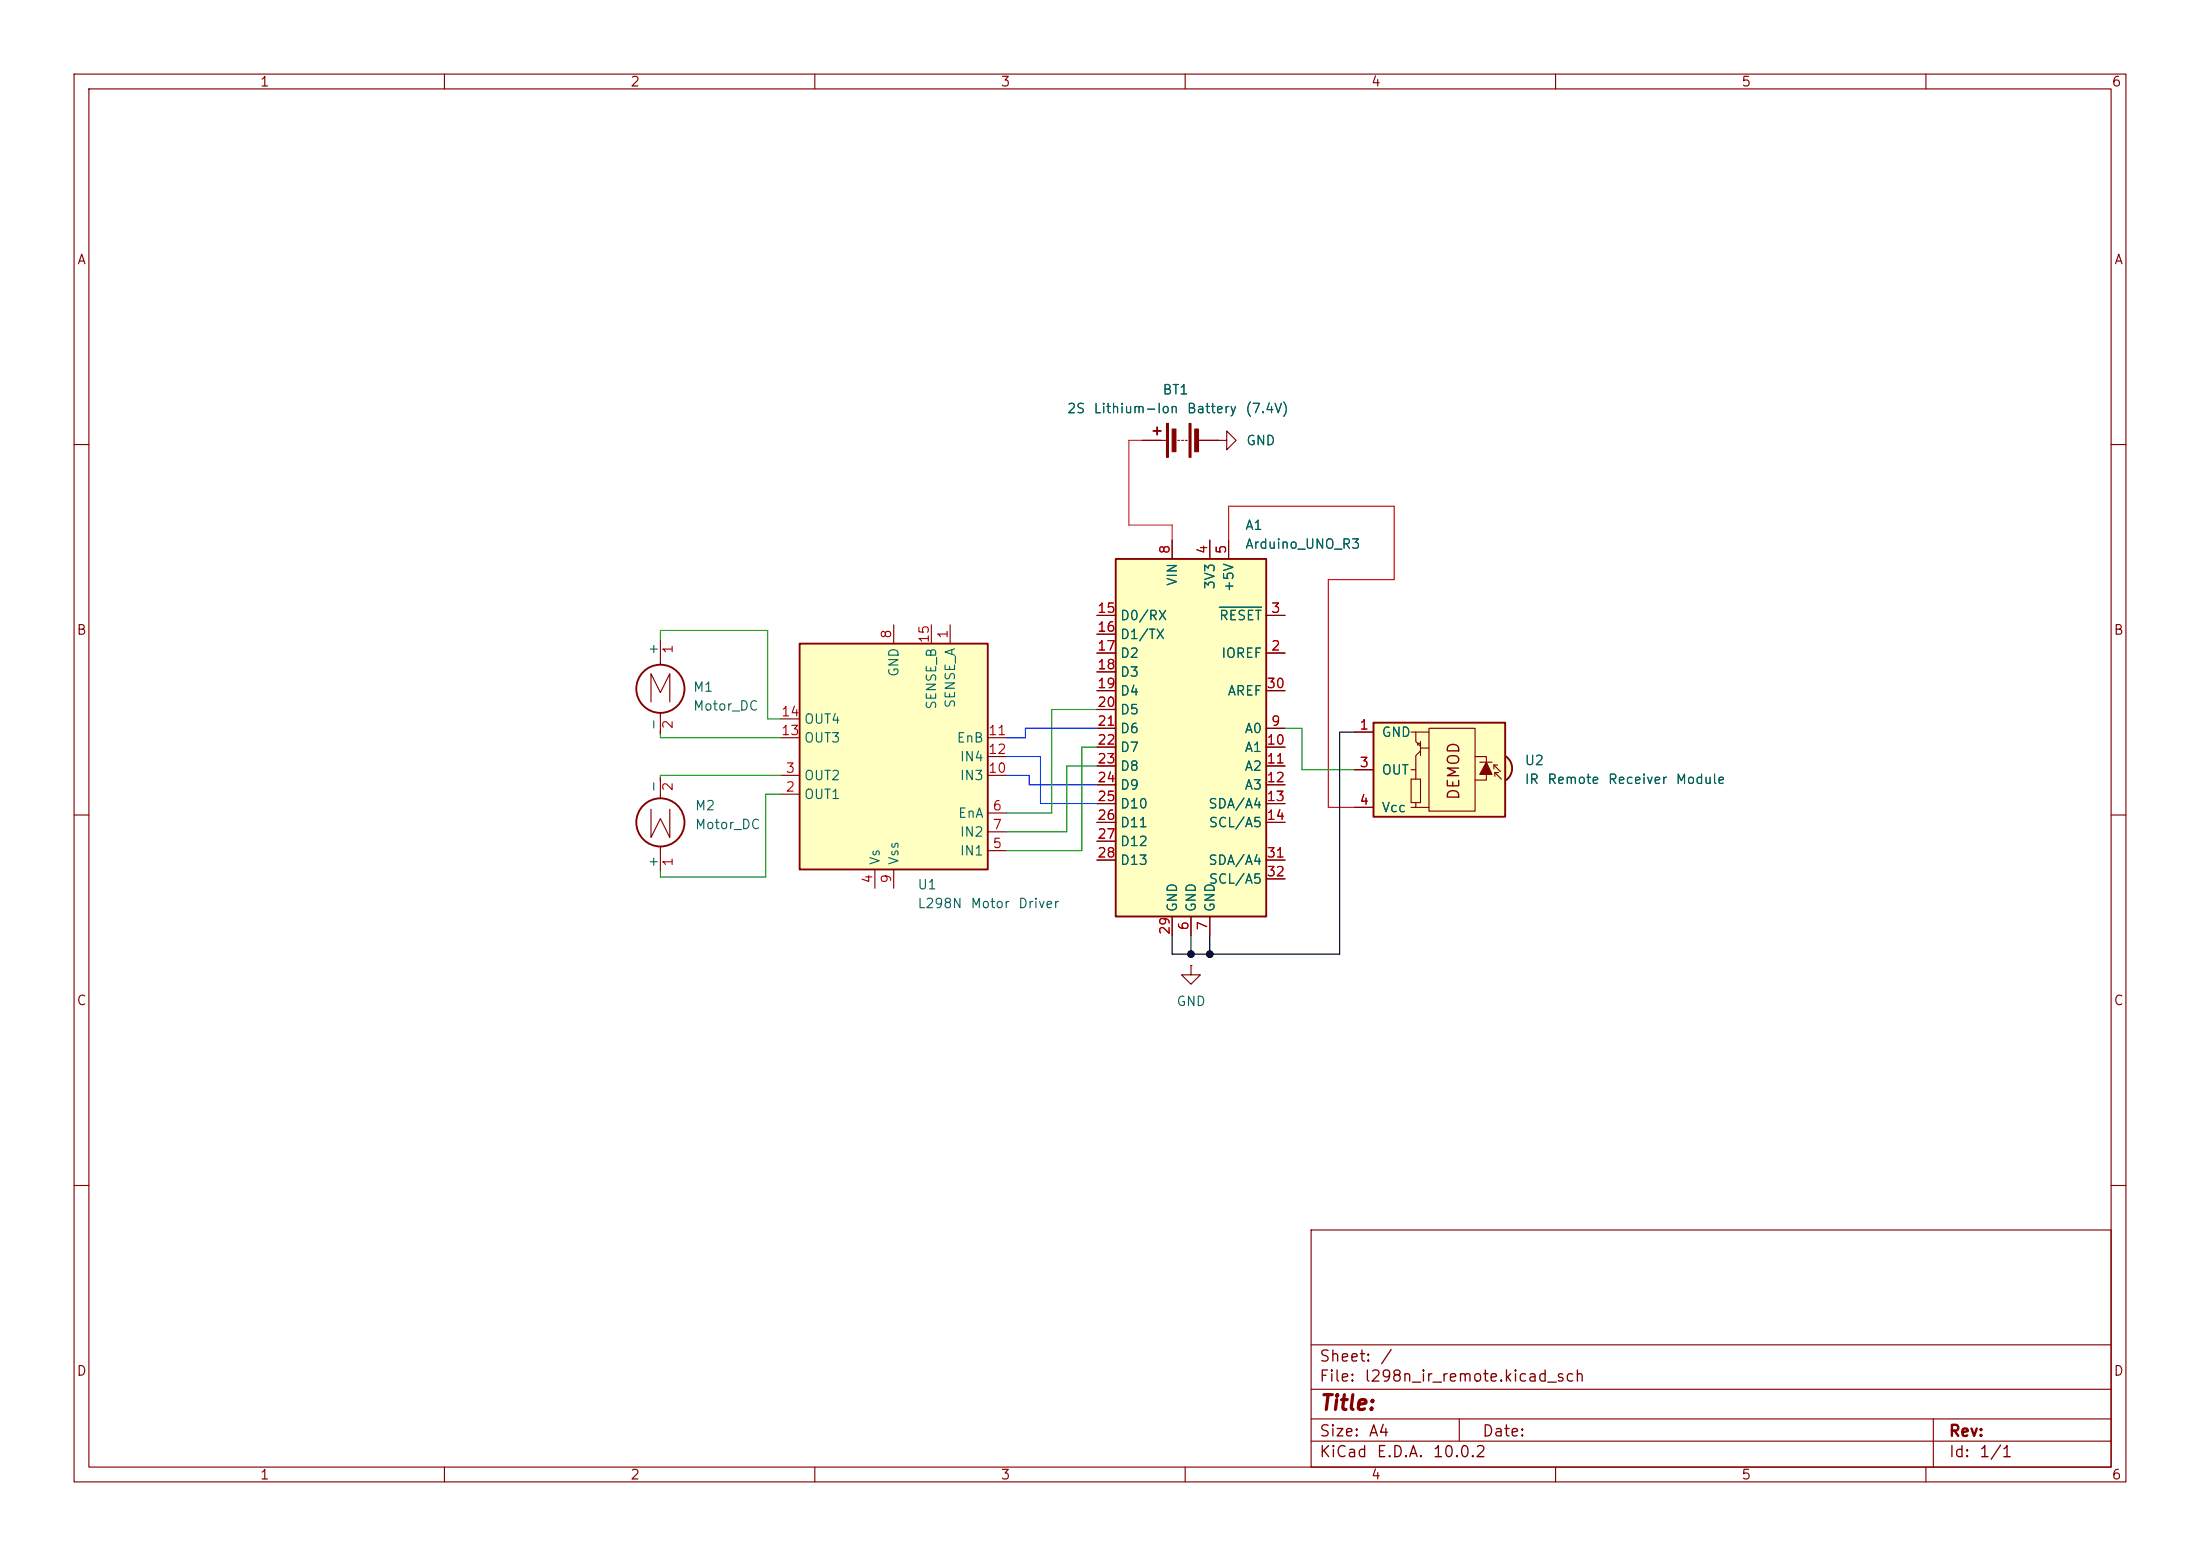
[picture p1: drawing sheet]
(kicad_sch
 (version 20260306)
 (generator "eeschema")
 (generator_version "10.0")
 (paper "A4")
 (lib_symbols
  (symbol "Device:Battery"
   (pin_numbers (hide yes))
   (pin_names
    (offset 0) (hide yes)) (exclude_from_sim no) (in_bom yes) (on_board yes)
   (in_pos_files yes)
   (duplicate_pin_numbers_are_jumpers no)
   (property "Reference" "BT" (at 2.54 2.54 0) (show_name no) (do_not_autoplace no) (effects (font (size 1.27 1.27)) (justify left)))
   (property "Value" "Battery" (at 2.54 0 0) (show_name no) (do_not_autoplace no) (effects (font (size 1.27 1.27)) (justify left)))
   (property "Footprint" "" (at 0 1.524 90) (show_name no) (do_not_autoplace no) (hide yes) (effects (font (size 1.27 1.27))))
   (property "Datasheet" "" (at 0 1.524 90) (show_name no) (do_not_autoplace no) (hide yes) (effects (font (size 1.27 1.27))))
   (property "Description" "Multiple-cell battery" (at 0 0 0) (show_name no) (do_not_autoplace no) (hide yes) (effects (font (size 1.27 1.27))))
   (property "Sim.Device" "V" (at 0 0 0) (show_name no) (do_not_autoplace no) (hide yes) (effects (font (size 1.27 1.27))))
   (property "Sim.Type" "DC" (at 0 0 0) (show_name no) (do_not_autoplace no) (hide yes) (effects (font (size 1.27 1.27))))
   (property "Sim.Pins" "1=+ 2=-" (at 0 0 0) (show_name no) (do_not_autoplace no) (hide yes) (effects (font (size 1.27 1.27))))
   (symbol "Battery_0_1"
    (rectangle (start -2.286 1.778) (end 2.286 1.524) (stroke (width 0) (type default)) (fill (type outline)))
    (rectangle (start -2.286 -1.27) (end 2.286 -1.524) (stroke (width 0) (type default)) (fill (type outline)))
    (rectangle (start -1.524 1.016) (end 1.524 0.508) (stroke (width 0) (type default)) (fill (type outline)))
    (rectangle (start -1.524 -2.032) (end 1.524 -2.54) (stroke (width 0) (type default)) (fill (type outline)))
    (polyline (pts (xy 0 1.778) (xy 0 2.54)) (stroke (width 0) (type default)) (fill (type none)))
    (polyline (pts (xy 0 0) (xy 0 0.254)) (stroke (width 0) (type default)) (fill (type none)))
    (polyline (pts (xy 0 -0.508) (xy 0 -0.254)) (stroke (width 0) (type default)) (fill (type none)))
    (polyline (pts (xy 0 -1.016) (xy 0 -0.762)) (stroke (width 0) (type default)) (fill (type none)))
    (polyline (pts (xy 0.762 3.048) (xy 1.778 3.048)) (stroke (width 0.254) (type default)) (fill (type none)))
    (polyline (pts (xy 1.27 3.556) (xy 1.27 2.54)) (stroke (width 0.254) (type default)) (fill (type none))))
   (symbol "Battery_1_1"
    (pin passive line (at 0 5.08 270) (length 2.54) (name "+" (effects (font (size 1.27 1.27)))) (number "1" (effects (font (size 1.27 1.27)))))
    (pin passive line (at 0 -5.08 90) (length 2.54) (name "-" (effects (font (size 1.27 1.27)))) (number "2" (effects (font (size 1.27 1.27))))))
   (embedded_fonts no))
  (symbol "Driver_Motor:L298N" (exclude_from_sim no) (in_bom yes) (on_board yes)
   (in_pos_files yes)
   (duplicate_pin_numbers_are_jumpers no)
   (property "Reference" "U" (at -10.16 16.51 0) (show_name no) (do_not_autoplace no) (effects (font (size 1.27 1.27)) (justify right)))
   (property "Value" "L298N" (at 12.7 16.51 0) (show_name no) (do_not_autoplace no) (effects (font (size 1.27 1.27)) (justify right)))
   (property "Footprint" "Package_TO_SOT_THT:TO-220-15_P2.54x5.08mm_StaggerOdd_Lead4.58mm_Vertical" (at 1.27 -16.51 0) (show_name no) (do_not_autoplace no) (hide yes) (effects (font (size 1.27 1.27)) (justify left)))
   (property "Datasheet" "http://www.st.com/st-web-ui/static/active/en/resource/technical/document/datasheet/CD00000240.pdf" (at 3.81 6.35 0) (show_name no) (do_not_autoplace no) (hide yes) (effects (font (size 1.27 1.27))))
   (property "Description" "Dual full bridge motor driver, up to 46V, 4A, Multiwatt15-V" (at 0 0 0) (show_name no) (do_not_autoplace no) (hide yes) (effects (font (size 1.27 1.27))))
   (symbol "L298N_0_1"
    (rectangle (start -12.7 15.24) (end 12.7 -15.24) (stroke (width 0.254) (type default)) (fill (type background))))
   (symbol "L298N_1_1"
    (pin input line (at -7.62 -17.78 90) (length 2.54) (name "SENSE_A" (effects (font (size 1.27 1.27)))) (number "1" (effects (font (size 1.27 1.27)))))
    (pin output line (at 15.24 5.08 180) (length 2.54) (name "OUT1" (effects (font (size 1.27 1.27)))) (number "2" (effects (font (size 1.27 1.27)))))
    (pin output line (at 15.24 2.54 180) (length 2.54) (name "OUT2" (effects (font (size 1.27 1.27)))) (number "3" (effects (font (size 1.27 1.27)))))
    (pin power_in line (at 2.54 17.78 270) (length 2.54) (name "Vs" (effects (font (size 1.27 1.27)))) (number "4" (effects (font (size 1.27 1.27)))))
    (pin input line (at -15.24 12.7 0) (length 2.54) (name "IN1" (effects (font (size 1.27 1.27)))) (number "5" (effects (font (size 1.27 1.27)))))
    (pin input line (at -15.24 7.62 0) (length 2.54) (name "EnA" (effects (font (size 1.27 1.27)))) (number "6" (effects (font (size 1.27 1.27)))))
    (pin input line (at -15.24 10.16 0) (length 2.54) (name "IN2" (effects (font (size 1.27 1.27)))) (number "7" (effects (font (size 1.27 1.27)))))
    (pin power_in line (at 0 -17.78 90) (length 2.54) (name "GND" (effects (font (size 1.27 1.27)))) (number "8" (effects (font (size 1.27 1.27)))))
    (pin power_in line (at 0 17.78 270) (length 2.54) (name "Vss" (effects (font (size 1.27 1.27)))) (number "9" (effects (font (size 1.27 1.27)))))
    (pin input line (at -15.24 2.54 0) (length 2.54) (name "IN3" (effects (font (size 1.27 1.27)))) (number "10" (effects (font (size 1.27 1.27)))))
    (pin input line (at -15.24 -2.54 0) (length 2.54) (name "EnB" (effects (font (size 1.27 1.27)))) (number "11" (effects (font (size 1.27 1.27)))))
    (pin input line (at -15.24 0 0) (length 2.54) (name "IN4" (effects (font (size 1.27 1.27)))) (number "12" (effects (font (size 1.27 1.27)))))
    (pin output line (at 15.24 -2.54 180) (length 2.54) (name "OUT3" (effects (font (size 1.27 1.27)))) (number "13" (effects (font (size 1.27 1.27)))))
    (pin output line (at 15.24 -5.08 180) (length 2.54) (name "OUT4" (effects (font (size 1.27 1.27)))) (number "14" (effects (font (size 1.27 1.27)))))
    (pin input line (at -5.08 -17.78 90) (length 2.54) (name "SENSE_B" (effects (font (size 1.27 1.27)))) (number "15" (effects (font (size 1.27 1.27))))))
   (embedded_fonts no))
  (symbol "Interface_Optical:IRM-H6xxT"
   (pin_names
    (offset 1.016)) (exclude_from_sim no) (in_bom yes) (on_board yes)
   (in_pos_files yes)
   (duplicate_pin_numbers_are_jumpers no)
   (property "Reference" "U" (at -10.16 7.62 0) (show_name no) (do_not_autoplace no) (effects (font (size 1.27 1.27)) (justify left)))
   (property "Value" "IRM-H6xxT" (at -10.16 -7.62 0) (show_name no) (do_not_autoplace no) (effects (font (size 1.27 1.27)) (justify left)))
   (property "Footprint" "OptoDevice:Everlight_IRM-H6xxT" (at -1.27 -9.525 0) (show_name no) (do_not_autoplace no) (hide yes) (effects (font (size 1.27 1.27))))
   (property "Datasheet" "https://en.everlight.com/wp-content/plugins/ItemRelationship/product_files/pdf/DMO-0000004-IRM-H6XX-TR2_Series_Datasheet_V4.pdf" (at 16.51 7.62 0) (show_name no) (do_not_autoplace no) (hide yes) (effects (font (size 1.27 1.27))))
   (property "Description" "IR Receiver Modules for remote controls" (at 0 0 0) (show_name no) (do_not_autoplace no) (hide yes) (effects (font (size 1.27 1.27))))
   (symbol "IRM-H6xxT_0_0"
    (arc (start -10.287 -1.778) (mid -11.0899 -0.1905) (end -10.287 1.397) (stroke (width 0.254) (type default)) (fill (type background)))
    (polyline (pts (xy 1.905 5.08) (xy 0.127 5.08)) (stroke (width 0) (type default)) (fill (type none)))
    (polyline (pts (xy 1.905 -5.08) (xy 0.127 -5.08)) (stroke (width 0) (type default)) (fill (type none)))
    (text "DEMOD" (at -3.175 0.254 900) (effects (font (size 1.524 1.524)))))
   (symbol "IRM-H6xxT_0_1"
    (polyline (pts (xy -8.763 0.381) (xy -9.652 1.27)) (stroke (width 0) (type default)) (fill (type none)))
    (polyline (pts (xy -8.763 0.381) (xy -9.271 0.381)) (stroke (width 0) (type default)) (fill (type none)))
    (polyline (pts (xy -8.763 0.381) (xy -8.763 0.889)) (stroke (width 0) (type default)) (fill (type none)))
    (polyline (pts (xy -8.636 -0.635) (xy -9.525 0.254)) (stroke (width 0) (type default)) (fill (type none)))
    (polyline (pts (xy -8.636 -0.635) (xy -9.144 -0.635)) (stroke (width 0) (type default)) (fill (type none)))
    (polyline (pts (xy -8.636 -0.635) (xy -8.636 -0.127)) (stroke (width 0) (type default)) (fill (type none)))
    (polyline (pts (xy -8.382 0.635) (xy -6.731 0.635) (xy -7.62 -1.016) (xy -8.382 0.635)) (stroke (width 0) (type default)) (fill (type outline)))
    (polyline (pts (xy -8.382 -1.016) (xy -6.731 -1.016)) (stroke (width 0) (type default)) (fill (type none)))
    (rectangle (start -6.096 5.588) (end 0.127 -5.588) (stroke (width 0) (type default)) (fill (type none)))
    (polyline (pts (xy -6.096 1.397) (xy -7.62 1.397) (xy -7.62 -1.778) (xy -6.096 -1.778)) (stroke (width 0) (type default)) (fill (type none)))
    (polyline (pts (xy 1.27 -1.905) (xy 1.27 -3.81)) (stroke (width 0) (type default)) (fill (type none)))
    (polyline (pts (xy 1.27 -2.54) (xy 1.905 -1.905) (xy 1.905 0) (xy 2.54 0)) (stroke (width 0) (type default)) (fill (type none)))
    (polyline (pts (xy 1.27 -2.921) (xy 0.127 -2.921)) (stroke (width 0) (type default)) (fill (type none)))
    (polyline (pts (xy 1.27 -3.175) (xy 1.905 -3.81) (xy 1.905 -5.08) (xy 2.54 -5.08)) (stroke (width 0) (type default)) (fill (type none)))
    (polyline (pts (xy 1.397 -3.556) (xy 1.524 -3.556)) (stroke (width 0) (type default)) (fill (type none)))
    (polyline (pts (xy 1.651 -3.556) (xy 1.524 -3.556)) (stroke (width 0) (type default)) (fill (type none)))
    (polyline (pts (xy 1.651 -3.556) (xy 1.651 -3.302)) (stroke (width 0) (type default)) (fill (type none)))
    (polyline (pts (xy 1.905 4.445) (xy 1.905 5.08) (xy 2.54 5.08)) (stroke (width 0) (type default)) (fill (type none)))
    (polyline (pts (xy 1.905 0) (xy 1.905 1.27)) (stroke (width 0) (type default)) (fill (type none)))
    (rectangle (start 2.54 1.27) (end 1.27 4.445) (stroke (width 0) (type default)) (fill (type none)))
    (rectangle (start 7.62 6.35) (end -10.16 -6.35) (stroke (width 0.254) (type default)) (fill (type background))))
   (symbol "IRM-H6xxT_1_1"
    (pin power_in line (at 10.16 -5.08 180) (length 2.54) (name "GND" (effects (font (size 1.27 1.27)))) (number "1" (effects (font (size 1.27 1.27)))))
    (pin passive line (at 10.16 -5.08 180) (length 2.54) (hide yes) (name "GND" (effects (font (size 1.27 1.27)))) (number "2" (effects (font (size 1.27 1.27)))))
    (pin output line (at 10.16 0 180) (length 2.54) (name "OUT" (effects (font (size 1.27 1.27)))) (number "3" (effects (font (size 1.27 1.27)))))
    (pin power_in line (at 10.16 5.08 180) (length 2.54) (name "Vcc" (effects (font (size 1.27 1.27)))) (number "4" (effects (font (size 1.27 1.27))))))
   (embedded_fonts no))
  (symbol "MCU_Module:Arduino_UNO_R3" (exclude_from_sim no) (in_bom yes) (on_board yes)
   (in_pos_files yes)
   (duplicate_pin_numbers_are_jumpers no)
   (property "Reference" "A" (at -10.16 23.495 0) (show_name no) (do_not_autoplace no) (effects (font (size 1.27 1.27)) (justify left bottom)))
   (property "Value" "Arduino_UNO_R3" (at 5.08 -26.67 0) (show_name no) (do_not_autoplace no) (effects (font (size 1.27 1.27)) (justify left top)))
   (property "Footprint" "Module:Arduino_UNO_R3" (at 0 0 0) (show_name no) (do_not_autoplace no) (hide yes) (effects (font (size 1.27 1.27)
    (italic yes))))
   (property "Datasheet" "https://www.arduino.cc/en/Main/arduinoBoardUno" (at 0 0 0) (show_name no) (do_not_autoplace no) (hide yes) (effects (font (size 1.27 1.27))))
   (property "Description" "Arduino UNO Microcontroller Module, release 3" (at 0 0 0) (show_name no) (do_not_autoplace no) (hide yes) (effects (font (size 1.27 1.27))))
   (symbol "Arduino_UNO_R3_0_1"
    (rectangle (start -10.16 22.86) (end 10.16 -25.4) (stroke (width 0.254) (type default)) (fill (type background))))
   (symbol "Arduino_UNO_R3_1_1"
    (pin no_connect line (at -10.16 -20.32 0) (length 2.54) (hide yes) (name "NC" (effects (font (size 1.27 1.27)))) (number "1" (effects (font (size 1.27 1.27)))))
    (pin output line (at 12.7 10.16 180) (length 2.54) (name "IOREF" (effects (font (size 1.27 1.27)))) (number "2" (effects (font (size 1.27 1.27)))))
    (pin input line (at 12.7 15.24 180) (length 2.54) (name "~{RESET}" (effects (font (size 1.27 1.27)))) (number "3" (effects (font (size 1.27 1.27)))))
    (pin power_out line (at 2.54 25.4 270) (length 2.54) (name "3V3" (effects (font (size 1.27 1.27)))) (number "4" (effects (font (size 1.27 1.27)))))
    (pin power_out line (at 5.08 25.4 270) (length 2.54) (name "+5V" (effects (font (size 1.27 1.27)))) (number "5" (effects (font (size 1.27 1.27)))))
    (pin power_in line (at 0 -27.94 90) (length 2.54) (name "GND" (effects (font (size 1.27 1.27)))) (number "6" (effects (font (size 1.27 1.27)))))
    (pin power_in line (at 2.54 -27.94 90) (length 2.54) (name "GND" (effects (font (size 1.27 1.27)))) (number "7" (effects (font (size 1.27 1.27)))))
    (pin power_in line (at -2.54 25.4 270) (length 2.54) (name "VIN" (effects (font (size 1.27 1.27)))) (number "8" (effects (font (size 1.27 1.27)))))
    (pin bidirectional line (at 12.7 0 180) (length 2.54) (name "A0" (effects (font (size 1.27 1.27)))) (number "9" (effects (font (size 1.27 1.27)))))
    (pin bidirectional line (at 12.7 -2.54 180) (length 2.54) (name "A1" (effects (font (size 1.27 1.27)))) (number "10" (effects (font (size 1.27 1.27)))))
    (pin bidirectional line (at 12.7 -5.08 180) (length 2.54) (name "A2" (effects (font (size 1.27 1.27)))) (number "11" (effects (font (size 1.27 1.27)))))
    (pin bidirectional line (at 12.7 -7.62 180) (length 2.54) (name "A3" (effects (font (size 1.27 1.27)))) (number "12" (effects (font (size 1.27 1.27)))))
    (pin bidirectional line (at 12.7 -10.16 180) (length 2.54) (name "SDA/A4" (effects (font (size 1.27 1.27)))) (number "13" (effects (font (size 1.27 1.27)))))
    (pin bidirectional line (at 12.7 -12.7 180) (length 2.54) (name "SCL/A5" (effects (font (size 1.27 1.27)))) (number "14" (effects (font (size 1.27 1.27)))))
    (pin bidirectional line (at -12.7 15.24 0) (length 2.54) (name "D0/RX" (effects (font (size 1.27 1.27)))) (number "15" (effects (font (size 1.27 1.27)))))
    (pin bidirectional line (at -12.7 12.7 0) (length 2.54) (name "D1/TX" (effects (font (size 1.27 1.27)))) (number "16" (effects (font (size 1.27 1.27)))))
    (pin bidirectional line (at -12.7 10.16 0) (length 2.54) (name "D2" (effects (font (size 1.27 1.27)))) (number "17" (effects (font (size 1.27 1.27)))))
    (pin bidirectional line (at -12.7 7.62 0) (length 2.54) (name "D3" (effects (font (size 1.27 1.27)))) (number "18" (effects (font (size 1.27 1.27)))))
    (pin bidirectional line (at -12.7 5.08 0) (length 2.54) (name "D4" (effects (font (size 1.27 1.27)))) (number "19" (effects (font (size 1.27 1.27)))))
    (pin bidirectional line (at -12.7 2.54 0) (length 2.54) (name "D5" (effects (font (size 1.27 1.27)))) (number "20" (effects (font (size 1.27 1.27)))))
    (pin bidirectional line (at -12.7 0 0) (length 2.54) (name "D6" (effects (font (size 1.27 1.27)))) (number "21" (effects (font (size 1.27 1.27)))))
    (pin bidirectional line (at -12.7 -2.54 0) (length 2.54) (name "D7" (effects (font (size 1.27 1.27)))) (number "22" (effects (font (size 1.27 1.27)))))
    (pin bidirectional line (at -12.7 -5.08 0) (length 2.54) (name "D8" (effects (font (size 1.27 1.27)))) (number "23" (effects (font (size 1.27 1.27)))))
    (pin bidirectional line (at -12.7 -7.62 0) (length 2.54) (name "D9" (effects (font (size 1.27 1.27)))) (number "24" (effects (font (size 1.27 1.27)))))
    (pin bidirectional line (at -12.7 -10.16 0) (length 2.54) (name "D10" (effects (font (size 1.27 1.27)))) (number "25" (effects (font (size 1.27 1.27)))))
    (pin bidirectional line (at -12.7 -12.7 0) (length 2.54) (name "D11" (effects (font (size 1.27 1.27)))) (number "26" (effects (font (size 1.27 1.27)))))
    (pin bidirectional line (at -12.7 -15.24 0) (length 2.54) (name "D12" (effects (font (size 1.27 1.27)))) (number "27" (effects (font (size 1.27 1.27)))))
    (pin bidirectional line (at -12.7 -17.78 0) (length 2.54) (name "D13" (effects (font (size 1.27 1.27)))) (number "28" (effects (font (size 1.27 1.27)))))
    (pin power_in line (at -2.54 -27.94 90) (length 2.54) (name "GND" (effects (font (size 1.27 1.27)))) (number "29" (effects (font (size 1.27 1.27)))))
    (pin input line (at 12.7 5.08 180) (length 2.54) (name "AREF" (effects (font (size 1.27 1.27)))) (number "30" (effects (font (size 1.27 1.27)))))
    (pin bidirectional line (at 12.7 -17.78 180) (length 2.54) (name "SDA/A4" (effects (font (size 1.27 1.27)))) (number "31" (effects (font (size 1.27 1.27)))))
    (pin bidirectional line (at 12.7 -20.32 180) (length 2.54) (name "SCL/A5" (effects (font (size 1.27 1.27)))) (number "32" (effects (font (size 1.27 1.27))))))
   (embedded_fonts no))
  (symbol "Motor:Motor_DC"
   (pin_names
    (offset 0)) (exclude_from_sim no) (in_bom yes) (on_board yes)
   (in_pos_files yes)
   (duplicate_pin_numbers_are_jumpers no)
   (property "Reference" "M" (at 2.54 2.54 0) (show_name no) (do_not_autoplace no) (effects (font (size 1.27 1.27)) (justify left)))
   (property "Value" "Motor_DC" (at 2.54 -5.08 0) (show_name no) (do_not_autoplace no) (effects (font (size 1.27 1.27)) (justify left top)))
   (property "Footprint" "" (at 0 -2.286 0) (show_name no) (do_not_autoplace no) (hide yes) (effects (font (size 1.27 1.27))))
   (property "Datasheet" "" (at 0 -2.286 0) (show_name no) (do_not_autoplace no) (hide yes) (effects (font (size 1.27 1.27))))
   (property "Description" "DC Motor" (at 0 0 0) (show_name no) (do_not_autoplace no) (hide yes) (effects (font (size 1.27 1.27))))
   (symbol "Motor_DC_0_0"
    (polyline (pts (xy -1.27 -3.302) (xy -1.27 0.508) (xy 0 -2.032) (xy 1.27 0.508) (xy 1.27 -3.302)) (stroke (width 0) (type default)) (fill (type none))))
   (symbol "Motor_DC_0_1"
    (polyline (pts (xy 0 2.032) (xy 0 2.54)) (stroke (width 0) (type default)) (fill (type none)))
    (polyline (pts (xy 0 1.7272) (xy 0 2.0828)) (stroke (width 0) (type default)) (fill (type none)))
    (circle (center 0 -1.524) (radius 3.2512) (stroke (width 0.254) (type default)) (fill (type none)))
    (polyline (pts (xy 0 -4.7752) (xy 0 -5.1816)) (stroke (width 0) (type default)) (fill (type none)))
    (polyline (pts (xy 0 -7.62) (xy 0 -7.112)) (stroke (width 0) (type default)) (fill (type none))))
   (symbol "Motor_DC_1_1"
    (pin passive line (at 0 5.08 270) (length 2.54) (name "+" (effects (font (size 1.27 1.27)))) (number "1" (effects (font (size 1.27 1.27)))))
    (pin passive line (at 0 -7.62 90) (length 2.54) (name "-" (effects (font (size 1.27 1.27)))) (number "2" (effects (font (size 1.27 1.27))))))
   (embedded_fonts no))
  (symbol "power:GND"
   (power global)
   (pin_numbers (hide yes))
   (pin_names
    (offset 0) (hide yes)) (exclude_from_sim no) (in_bom yes) (on_board yes)
   (in_pos_files yes)
   (duplicate_pin_numbers_are_jumpers no)
   (property "Reference" "#PWR" (at 0 -6.35 0) (show_name no) (do_not_autoplace no) (hide yes) (effects (font (size 1.27 1.27))))
   (property "Value" "GND" (at 0 -3.81 0) (show_name no) (do_not_autoplace no) (effects (font (size 1.27 1.27))))
   (property "Footprint" "" (at 0 0 0) (show_name no) (do_not_autoplace no) (hide yes) (effects (font (size 1.27 1.27))))
   (property "Datasheet" "" (at 0 0 0) (show_name no) (do_not_autoplace no) (hide yes) (effects (font (size 1.27 1.27))))
   (property "Description" "Power symbol creates a global label with name \"GND\" , ground" (at 0 0 0) (show_name no) (do_not_autoplace no) (hide yes) (effects (font (size 1.27 1.27))))
   (symbol "GND_0_1"
    (polyline (pts (xy 0 0) (xy 0 -1.27) (xy 1.27 -1.27) (xy 0 -2.54) (xy -1.27 -1.27) (xy 0 -1.27)) (stroke (width 0) (type default)) (fill (type none))))
   (symbol "GND_1_1"
    (pin power_in line (at 0 0 270) (length 0) (name "" (effects (font (size 1.27 1.27)))) (number "1" (effects (font (size 1.27 1.27))))))
   (embedded_fonts no)))
 (junction
  (at 163.322 128.778)
  (diameter 0)
  (color 2 0 5 1))
 (junction
  (at 160.782 128.778)
  (diameter 0)
  (color 5 5 5 1))
 (wire
  (pts (xy 89.154 118.364) (xy 89.154 117.602))
  (stroke (width 0) (type default)))
 (wire
  (pts (xy 188.214 68.326) (xy 165.862 68.326))
  (stroke (width 0) (type default) (color 255 0 7 1)))
 (wire
  (pts (xy 103.378 118.364) (xy 89.154 118.364))
  (stroke (width 0) (type default)))
 (wire
  (pts (xy 105.41 97.028) (xy 103.632 97.028))
  (stroke (width 0) (type default)))
 (wire
  (pts (xy 89.154 104.648) (xy 89.154 104.902))
  (stroke (width 0) (type default)))
 (wire
  (pts (xy 175.768 103.886) (xy 182.88 103.886))
  (stroke (width 0) (type default)))
 (wire
  (pts (xy 152.4 70.866) (xy 158.242 70.866))
  (stroke (width 0) (type default) (color 255 13 51 1)))
 (wire
  (pts (xy 148.082 100.838) (xy 146.05 100.838))
  (stroke (width 0) (type default)))
 (wire
  (pts (xy 105.41 99.568) (xy 89.154 99.568))
  (stroke (width 0) (type default)))
 (wire
  (pts (xy 179.324 78.232) (xy 188.214 78.232))
  (stroke (width 0) (type default) (color 255 0 7 1)))
 (wire
  (pts (xy 165.862 68.326) (xy 165.862 72.898))
  (stroke (width 0) (type default) (color 255 0 7 1)))
 (wire
  (pts (xy 154.178 59.436) (xy 152.4 59.436))
  (stroke (width 0) (type default) (color 255 13 51 1)))
 (wire
  (pts (xy 105.41 107.188) (xy 103.378 107.188))
  (stroke (width 0) (type default)))
 (wire
  (pts (xy 182.88 98.806) (xy 180.848 98.806))
  (stroke (width 0) (type default) (color 0 0 0 1)))
 (wire
  (pts (xy 146.05 114.808) (xy 135.89 114.808))
  (stroke (width 0) (type default)))
 (wire
  (pts (xy 179.324 108.966) (xy 179.324 78.232))
  (stroke (width 0) (type default) (color 255 0 7 1)))
 (wire
  (pts (xy 89.154 99.06) (xy 89.154 99.568))
  (stroke (width 0) (type default)))
 (wire
  (pts (xy 140.462 102.108) (xy 135.89 102.108))
  (stroke (width 0) (type default) (color 0 57 255 1)))
 (wire
  (pts (xy 148.082 98.298) (xy 138.43 98.298))
  (stroke (width 0) (type default) (color 1 0 255 1)))
 (wire
  (pts (xy 180.848 128.778) (xy 163.322 128.778))
  (stroke (width 0) (type default) (color 0 0 0 1)))
 (wire
  (pts (xy 135.89 109.728) (xy 141.986 109.728))
  (stroke (width 0) (type default)))
 (wire
  (pts (xy 138.43 99.568) (xy 135.89 99.568))
  (stroke (width 0) (type default) (color 1 0 255 1)))
 (wire
  (pts (xy 138.43 98.298) (xy 138.43 99.568))
  (stroke (width 0) (type default) (color 1 0 255 1)))
 (wire
  (pts (xy 144.018 112.268) (xy 135.89 112.268))
  (stroke (width 0) (type default)))
 (wire
  (pts (xy 148.082 95.758) (xy 141.986 95.758))
  (stroke (width 0) (type default)))
 (wire
  (pts (xy 89.154 85.09) (xy 89.154 86.36))
  (stroke (width 0) (type default)))
 (wire
  (pts (xy 188.214 78.232) (xy 188.214 68.326))
  (stroke (width 0) (type default) (color 255 0 7 1)))
 (wire
  (pts (xy 103.378 107.188) (xy 103.378 118.364))
  (stroke (width 0) (type default)))
 (wire
  (pts (xy 103.632 85.09) (xy 89.154 85.09))
  (stroke (width 0) (type default)))
 (wire
  (pts (xy 158.242 70.866) (xy 158.242 72.898))
  (stroke (width 0) (type default) (color 255 13 51 1)))
 (wire
  (pts (xy 163.322 128.778) (xy 163.322 126.238))
  (stroke (width 0) (type default) (color 0 0 0 1)))
 (wire
  (pts (xy 160.782 126.238) (xy 160.782 128.778))
  (stroke (width 0) (type default) (color 5 5 5 1)))
 (wire
  (pts (xy 163.322 128.778) (xy 160.782 128.778))
  (stroke (width 0) (type default) (color 0 0 0 1)))
 (wire
  (pts (xy 140.462 108.458) (xy 140.462 102.108))
  (stroke (width 0) (type default) (color 0 57 255 1)))
 (wire
  (pts (xy 144.018 103.378) (xy 144.018 112.268))
  (stroke (width 0) (type default)))
 (wire
  (pts (xy 148.082 103.378) (xy 144.018 103.378))
  (stroke (width 0) (type default)))
 (wire
  (pts (xy 148.082 108.458) (xy 140.462 108.458))
  (stroke (width 0) (type default) (color 0 57 255 1)))
 (wire
  (pts (xy 89.154 104.648) (xy 105.41 104.648))
  (stroke (width 0) (type default)))
 (wire
  (pts (xy 138.938 105.918) (xy 138.938 104.648))
  (stroke (width 0) (type default) (color 0 38 255 1)))
 (wire
  (pts (xy 152.4 59.436) (xy 152.4 70.866))
  (stroke (width 0) (type default) (color 255 13 51 1)))
 (wire
  (pts (xy 173.482 98.298) (xy 175.768 98.298))
  (stroke (width 0) (type default)))
 (wire
  (pts (xy 141.986 95.758) (xy 141.986 109.728))
  (stroke (width 0) (type default)))
 (wire
  (pts (xy 146.05 100.838) (xy 146.05 114.808))
  (stroke (width 0) (type default)))
 (wire
  (pts (xy 103.632 97.028) (xy 103.632 85.09))
  (stroke (width 0) (type default)))
 (wire
  (pts (xy 148.082 105.918) (xy 138.938 105.918))
  (stroke (width 0) (type default) (color 0 38 255 1)))
 (wire
  (pts (xy 180.848 98.806) (xy 180.848 128.778))
  (stroke (width 0) (type default) (color 0 0 0 1)))
 (wire
  (pts (xy 138.938 104.648) (xy 135.89 104.648))
  (stroke (width 0) (type default) (color 0 38 255 1)))
 (wire
  (pts (xy 158.242 126.238) (xy 158.242 128.778))
  (stroke (width 0) (type default) (color 0 0 0 1)))
 (wire
  (pts (xy 182.88 108.966) (xy 179.324 108.966))
  (stroke (width 0) (type default) (color 255 0 7 1)))
 (wire
  (pts (xy 175.768 98.298) (xy 175.768 103.886))
  (stroke (width 0) (type default)))
 (wire
  (pts (xy 160.782 128.778) (xy 158.242 128.778))
  (stroke (width 0) (type default) (color 0 0 0 1)))
 (symbol
  (lib_id "Motor:Motor_DC")
  (at 89.154 91.44 0)
  (unit 1)
  (body_style 1)
  (exclude_from_sim no)
  (in_bom yes)
  (on_board yes)
  (in_pos_files yes)
  (dnp no)
  (fields_autoplaced yes)
  (property "Reference" "M1" (at 93.472 92.7099 0) (show_name no) (do_not_autoplace no) (effects (font (size 1.27 1.27)) (justify left)))
  (property "Value" "Motor_DC" (at 93.472 95.2499 0) (show_name no) (do_not_autoplace no) (effects (font (size 1.27 1.27)) (justify left)))
  (property "Footprint" "" (at 89.154 93.726 0) (hide yes) (show_name no) (do_not_autoplace no) (effects (font (size 1.27 1.27))))
  (property "Datasheet" "" (at 89.154 93.726 0) (hide yes) (show_name no) (do_not_autoplace no) (effects (font (size 1.27 1.27))))
  (property "Description" "DC Motor" (at 89.154 91.44 0) (hide yes) (show_name no) (do_not_autoplace no) (effects (font (size 1.27 1.27))))
  (pin "2")
  (pin "1"))
 (symbol
  (lib_id "Device:Battery")
  (at 159.258 59.436 90)
  (unit 1)
  (body_style 1)
  (exclude_from_sim no)
  (in_bom yes)
  (on_board yes)
  (in_pos_files yes)
  (dnp no)
  (fields_autoplaced yes)
  (property "Reference" "BT1" (at 158.6865 52.578 90) (show_name no) (do_not_autoplace no) (effects (font (size 1.27 1.27))))
  (property "Value" "2S Lithium-Ion Battery (7.4V)" (at 158.6865 55.118 90) (show_name no) (do_not_autoplace no) (effects (font (size 1.27 1.27))))
  (property "Footprint" "" (at 157.734 59.436 90) (hide yes) (show_name no) (do_not_autoplace no) (effects (font (size 1.27 1.27))))
  (property "Datasheet" "" (at 157.734 59.436 90) (hide yes) (show_name no) (do_not_autoplace no) (effects (font (size 1.27 1.27))))
  (property "Description" "Multiple-cell battery" (at 159.258 59.436 0) (hide yes) (show_name no) (do_not_autoplace no) (effects (font (size 1.27 1.27))))
  (property "Sim.Device" "V" (at 159.258 59.436 0) (hide yes) (show_name no) (do_not_autoplace no) (effects (font (size 1.27 1.27))))
  (property "Sim.Type" "DC" (at 159.258 59.436 0) (hide yes) (show_name no) (do_not_autoplace no) (effects (font (size 1.27 1.27))))
  (property "Sim.Pins" "1=+ 2=-" (at 159.258 59.436 0) (hide yes) (show_name no) (do_not_autoplace no) (effects (font (size 1.27 1.27))))
  (pin "1")
  (pin "2"))
 (symbol
  (lib_id "Driver_Motor:L298N")
  (at 120.65 102.108 180)
  (unit 1)
  (body_style 1)
  (exclude_from_sim no)
  (in_bom yes)
  (on_board yes)
  (in_pos_files yes)
  (dnp no)
  (fields_autoplaced yes)
  (property "Reference" "U1" (at 123.7681 119.38 0) (show_name no) (do_not_autoplace no) (effects (font (size 1.27 1.27)) (justify right)))
  (property "Value" "L298N Motor Driver" (at 123.7681 121.92 0) (show_name no) (do_not_autoplace no) (effects (font (size 1.27 1.27)) (justify right)))
  (property "Footprint" "Package_TO_SOT_THT:TO-220-15_P2.54x5.08mm_StaggerOdd_Lead4.58mm_Vertical" (at 119.38 85.598 0) (hide yes) (show_name no) (do_not_autoplace no) (effects (font (size 1.27 1.27)) (justify left)))
  (property "Datasheet" "http://www.st.com/st-web-ui/static/active/en/resource/technical/document/datasheet/CD00000240.pdf" (at 116.84 108.458 0) (hide yes) (show_name no) (do_not_autoplace no) (effects (font (size 1.27 1.27))))
  (property "Description" "Dual full bridge motor driver, up to 46V, 4A, Multiwatt15-V" (at 120.65 102.108 0) (hide yes) (show_name no) (do_not_autoplace no) (effects (font (size 1.27 1.27))))
  (pin "5")
  (pin "2")
  (pin "7")
  (pin "12")
  (pin "14")
  (pin "9")
  (pin "3")
  (pin "15")
  (pin "6")
  (pin "10")
  (pin "8")
  (pin "1")
  (pin "4")
  (pin "11")
  (pin "13"))
 (symbol
  (lib_id "Motor:Motor_DC")
  (at 89.154 112.522 180)
  (unit 1)
  (body_style 1)
  (exclude_from_sim no)
  (in_bom yes)
  (on_board yes)
  (in_pos_files yes)
  (dnp no)
  (fields_autoplaced yes)
  (property "Reference" "M2" (at 93.726 108.7119 0) (show_name no) (do_not_autoplace no) (effects (font (size 1.27 1.27)) (justify right)))
  (property "Value" "Motor_DC" (at 93.726 111.2519 0) (show_name no) (do_not_autoplace no) (effects (font (size 1.27 1.27)) (justify right)))
  (property "Footprint" "" (at 89.154 110.236 0) (hide yes) (show_name no) (do_not_autoplace no) (effects (font (size 1.27 1.27))))
  (property "Datasheet" "" (at 89.154 110.236 0) (hide yes) (show_name no) (do_not_autoplace no) (effects (font (size 1.27 1.27))))
  (property "Description" "DC Motor" (at 89.154 112.522 0) (hide yes) (show_name no) (do_not_autoplace no) (effects (font (size 1.27 1.27))))
  (pin "2")
  (pin "1"))
 (symbol
  (lib_id "MCU_Module:Arduino_UNO_R3")
  (at 160.782 98.298 0)
  (unit 1)
  (body_style 1)
  (exclude_from_sim no)
  (in_bom yes)
  (on_board yes)
  (in_pos_files yes)
  (dnp no)
  (fields_autoplaced yes)
  (property "Reference" "A1" (at 168.0053 70.866 0) (show_name no) (do_not_autoplace no) (effects (font (size 1.27 1.27)) (justify left)))
  (property "Value" "Arduino_UNO_R3" (at 168.0053 73.406 0) (show_name no) (do_not_autoplace no) (effects (font (size 1.27 1.27)) (justify left)))
  (property "Footprint" "Module:Arduino_UNO_R3" (at 160.782 98.298 0) (hide yes) (show_name no) (do_not_autoplace no) (effects (font (size 1.27 1.27)
    (italic yes))))
  (property "Datasheet" "https://www.arduino.cc/en/Main/arduinoBoardUno" (at 160.782 98.298 0) (hide yes) (show_name no) (do_not_autoplace no) (effects (font (size 1.27 1.27))))
  (property "Description" "Arduino UNO Microcontroller Module, release 3" (at 160.782 98.298 0) (hide yes) (show_name no) (do_not_autoplace no) (effects (font (size 1.27 1.27))))
  (pin "4")
  (pin "1")
  (pin "10")
  (pin "12")
  (pin "8")
  (pin "14")
  (pin "7")
  (pin "3")
  (pin "2")
  (pin "5")
  (pin "6")
  (pin "9")
  (pin "11")
  (pin "13")
  (pin "25")
  (pin "28")
  (pin "19")
  (pin "22")
  (pin "16")
  (pin "15")
  (pin "21")
  (pin "20")
  (pin "17")
  (pin "18")
  (pin "23")
  (pin "24")
  (pin "26")
  (pin "27")
  (pin "31")
  (pin "29")
  (pin "32")
  (pin "30"))
 (symbol
  (lib_id "Interface_Optical:IRM-H6xxT")
  (at 193.04 103.886 180)
  (unit 1)
  (body_style 1)
  (exclude_from_sim no)
  (in_bom yes)
  (on_board yes)
  (in_pos_files yes)
  (dnp no)
  (fields_autoplaced yes)
  (property "Reference" "U2" (at 205.74 102.6159 0) (show_name no) (do_not_autoplace no) (effects (font (size 1.27 1.27)) (justify right)))
  (property "Value" "IR Remote Receiver Module" (at 205.74 105.1559 0) (show_name no) (do_not_autoplace no) (effects (font (size 1.27 1.27)) (justify right)))
  (property "Footprint" "OptoDevice:Everlight_IRM-H6xxT" (at 194.31 94.361 0) (hide yes) (show_name no) (do_not_autoplace no) (effects (font (size 1.27 1.27))))
  (property "Datasheet" "https://en.everlight.com/wp-content/plugins/ItemRelationship/product_files/pdf/DMO-0000004-IRM-H6XX-TR2_Series_Datasheet_V4.pdf" (at 176.53 111.506 0) (hide yes) (show_name no) (do_not_autoplace no) (effects (font (size 1.27 1.27))))
  (property "Description" "IR Receiver Modules for remote controls" (at 193.04 103.886 0) (hide yes) (show_name no) (do_not_autoplace no) (effects (font (size 1.27 1.27))))
  (pin "3")
  (pin "4")
  (pin "1")
  (pin "2"))
 (symbol
  (lib_id "power:GND")
  (at 164.338 59.436 90)
  (unit 1)
  (body_style 1)
  (exclude_from_sim no)
  (in_bom yes)
  (on_board yes)
  (in_pos_files yes)
  (dnp no)
  (fields_autoplaced yes)
  (property "Reference" "#PWR01" (at 170.688 59.436 0) (hide yes) (show_name no) (do_not_autoplace no) (effects (font (size 1.27 1.27))))
  (property "Value" "GND" (at 168.148 59.4359 90) (show_name no) (do_not_autoplace no) (effects (font (size 1.27 1.27)) (justify right)))
  (property "Footprint" "" (at 164.338 59.436 0) (hide yes) (show_name no) (do_not_autoplace no) (effects (font (size 1.27 1.27))))
  (property "Datasheet" "" (at 164.338 59.436 0) (hide yes) (show_name no) (do_not_autoplace no) (effects (font (size 1.27 1.27))))
  (property "Description" "Power symbol creates a global label with name \"GND\" , ground" (at 164.338 59.436 0) (hide yes) (show_name no) (do_not_autoplace no) (effects (font (size 1.27 1.27))))
  (pin "1"))
 (symbol
  (lib_id "power:GND")
  (at 160.782 130.302 0)
  (unit 1)
  (body_style 1)
  (exclude_from_sim no)
  (in_bom yes)
  (on_board yes)
  (in_pos_files yes)
  (dnp no)
  (fields_autoplaced yes)
  (property "Reference" "#PWR02" (at 160.782 136.652 0) (hide yes) (show_name no) (do_not_autoplace no) (effects (font (size 1.27 1.27))))
  (property "Value" "GND" (at 160.782 135.128 0) (show_name no) (do_not_autoplace no) (effects (font (size 1.27 1.27))))
  (property "Footprint" "" (at 160.782 130.302 0) (hide yes) (show_name no) (do_not_autoplace no) (effects (font (size 1.27 1.27))))
  (property "Datasheet" "" (at 160.782 130.302 0) (hide yes) (show_name no) (do_not_autoplace no) (effects (font (size 1.27 1.27))))
  (property "Description" "Power symbol creates a global label with name \"GND\" , ground" (at 160.782 130.302 0) (hide yes) (show_name no) (do_not_autoplace no) (effects (font (size 1.27 1.27))))
  (pin "1"))
 (sheet_instances
  (path ""
   (page "1")))
 (embedded_fonts no))
